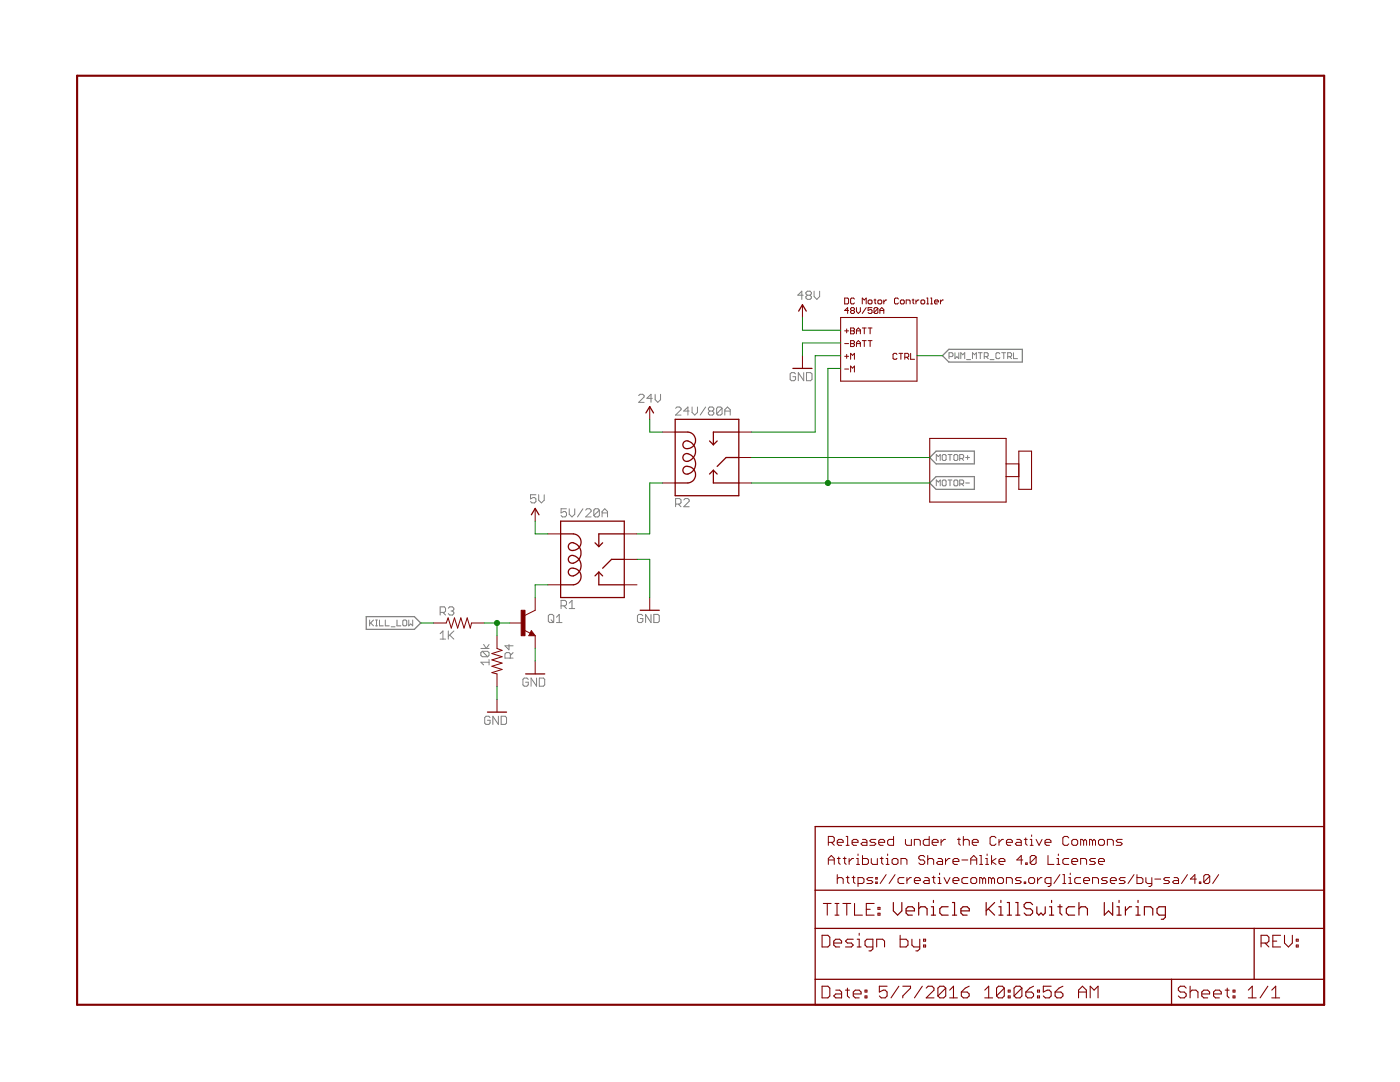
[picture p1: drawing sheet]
<?xml version="1.0" encoding="utf-8"?>
<!DOCTYPE eagle SYSTEM "eagle.dtd">
<!--
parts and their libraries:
SparkFun-Electromechanical: Licensing: Creative Commons ShareAlike 4.0 International - https://creativecommons.org/licenses/by-sa/4.0
-->
<eagle version="7.1.0">
<drawing>
<settings>
<setting alwaysvectorfont="yes"/>
<setting verticaltext="up"/>
</settings>
<grid distance="0.1" unitdist="inch" unit="inch" style="lines" multiple="1" display="no" altdistance="0.01" altunitdist="inch" altunit="inch"/>
<schematic xreflabel="%F%N/%S" xrefpart="/%S.%C%R">
<libraries>
<library name="SparkFun-Electromechanical">
<symbols>
<symbol name="RELAY-SPDT">
<wire x1="5.08" y1="7.62" x2="5.08" y2="5.08" width="0.254" layer="94"/>
<wire x1="5.08" y1="5.08" x2="5.08" y2="0" width="0.254" layer="94"/>
<wire x1="5.08" y1="0" x2="5.08" y2="-5.08" width="0.254" layer="94"/>
<wire x1="5.08" y1="-5.08" x2="5.08" y2="-7.62" width="0.254" layer="94"/>
<wire x1="5.08" y1="-7.62" x2="-7.62" y2="-7.62" width="0.254" layer="94"/>
<wire x1="-7.62" y1="-7.62" x2="-7.62" y2="-5.08" width="0.254" layer="94"/>
<wire x1="-7.62" y1="-5.08" x2="-7.62" y2="5.08" width="0.254" layer="94"/>
<wire x1="-7.62" y1="5.08" x2="-7.62" y2="7.62" width="0.254" layer="94"/>
<wire x1="-7.62" y1="7.62" x2="5.08" y2="7.62" width="0.254" layer="94"/>
<wire x1="-5.08" y1="1.778" x2="-5.08" y2="5.08" width="0.254" layer="94" curve="171.202589"/>
<wire x1="-5.08" y1="3.302" x2="-5.08" y2="1.778" width="0.254" layer="94" curve="212.527339"/>
<wire x1="-5.08" y1="-0.762" x2="-5.08" y2="3.302" width="0.254" layer="94" curve="148.582724"/>
<wire x1="-5.08" y1="0.762" x2="-5.08" y2="-0.762" width="0.254" layer="94" curve="212.527339"/>
<wire x1="-5.08" y1="-3.302" x2="-5.08" y2="0.762" width="0.254" layer="94" curve="147.477858"/>
<wire x1="-5.08" y1="-1.778" x2="-5.08" y2="-3.302" width="0.254" layer="94" curve="212.527339"/>
<wire x1="-5.08" y1="-5.08" x2="-5.08" y2="-1.778" width="0.254" layer="94" curve="171.202589"/>
<wire x1="5.08" y1="5.08" x2="0" y2="5.08" width="0.254" layer="94"/>
<wire x1="0" y1="5.08" x2="0" y2="2.54" width="0.254" layer="94"/>
<wire x1="5.08" y1="-5.08" x2="0" y2="-5.08" width="0.254" layer="94"/>
<wire x1="0" y1="-5.08" x2="0" y2="-2.54" width="0.254" layer="94"/>
<wire x1="5.08" y1="0" x2="2.54" y2="0" width="0.254" layer="94"/>
<wire x1="2.54" y1="0" x2="0.762" y2="1.778" width="0.254" layer="94"/>
<wire x1="0" y1="2.54" x2="0.762" y2="3.302" width="0.254" layer="94"/>
<wire x1="0" y1="2.54" x2="-0.762" y2="3.302" width="0.254" layer="94"/>
<wire x1="0" y1="-2.54" x2="0.762" y2="-3.302" width="0.254" layer="94"/>
<wire x1="0" y1="-2.54" x2="-0.762" y2="-3.302" width="0.254" layer="94"/>
<wire x1="-7.62" y1="5.08" x2="-5.08" y2="5.08" width="0.254" layer="94"/>
<wire x1="-7.62" y1="-5.08" x2="-5.08" y2="-5.08" width="0.254" layer="94"/>
<text x="-7.62" y="8.128" size="1.778" layer="95">&gt;Name</text>
<text x="-7.62" y="-10.16" size="1.778" layer="96">&gt;Value</text>
<pin name="COIL2" x="-10.16" y="-5.08" visible="off" length="short"/>
<pin name="MAIN" x="7.62" y="0" visible="off" length="short" rot="R180"/>
<pin name="NO" x="7.62" y="-5.08" visible="off" length="short" rot="R180"/>
<pin name="NC" x="7.62" y="5.08" visible="off" length="short" rot="R180"/>
<pin name="COIL1" x="-10.16" y="5.08" visible="off" length="short"/>
</symbol>
</symbols>
<devicesets>
<deviceset name="RELAY">
<gates>
<gate name="K$1" symbol="RELAY-SPDT" x="2.54" y="0"/>
</gates>
<devices>
<device name="PTH" package="RELAY-G5Q">
<connects>
<connect gate="K$1" pin="COIL1" pad="5"/>
<connect gate="K$1" pin="COIL2" pad="1"/>
<connect gate="K$1" pin="MAIN" pad="2"/>
<connect gate="K$1" pin="NC" pad="4"/>
<connect gate="K$1" pin="NO" pad="3"/>
</connects>
<technologies>
<technology name=""/>
</technologies>
</device>
<device name="PTH2" package="RELAY-T9A">
<connects>
<connect gate="K$1" pin="COIL1" pad="COIL1"/>
<connect gate="K$1" pin="COIL2" pad="COIL2"/>
<connect gate="K$1" pin="MAIN" pad="MAIN"/>
<connect gate="K$1" pin="NC" pad="NC"/>
<connect gate="K$1" pin="NO" pad="NO"/>
</connects>
<technologies>
<technology name=""/>
</technologies>
</device>
<device name="PTH3" package="RELAY-T9A-2">
<connects>
<connect gate="K$1" pin="COIL1" pad="COIL1"/>
<connect gate="K$1" pin="COIL2" pad="COIL2"/>
<connect gate="K$1" pin="MAIN" pad="MAIN"/>
<connect gate="K$1" pin="NC" pad="NC"/>
<connect gate="K$1" pin="NO" pad="NO"/>
</connects>
<technologies>
<technology name=""/>
</technologies>
</device>
<device name="PTH4" package="RELAY-JZC">
<connects>
<connect gate="K$1" pin="COIL1" pad="5"/>
<connect gate="K$1" pin="COIL2" pad="1"/>
<connect gate="K$1" pin="MAIN" pad="4"/>
<connect gate="K$1" pin="NC" pad="2"/>
<connect gate="K$1" pin="NO" pad="3"/>
</connects>
<technologies>
<technology name=""/>
</technologies>
</device>
<device name="PTH5" package="RELAY-T90">
<connects>
<connect gate="K$1" pin="COIL1" pad="COIL1"/>
<connect gate="K$1" pin="COIL2" pad="COIL2"/>
<connect gate="K$1" pin="MAIN" pad="MAIN"/>
<connect gate="K$1" pin="NC" pad="NC"/>
<connect gate="K$1" pin="NO" pad="NO"/>
</connects>
<technologies>
<technology name="">
<attribute name="PROD_ID" value="COMP-10736" constant="no"/>
<attribute name="VALUE" value="JQX-15F" constant="no"/>
</technology>
</technologies>
</device>
</devices>
</deviceset>
</devicesets>
</library>
<library name="SparkFun-Aesthetics">
<symbols>
<symbol name="LETTER_L">
<wire x1="0" y1="185.42" x2="248.92" y2="185.42" width="0.4064" layer="94"/>
<wire x1="248.92" y1="185.42" x2="248.92" y2="0" width="0.4064" layer="94"/>
<wire x1="0" y1="185.42" x2="0" y2="0" width="0.4064" layer="94"/>
<wire x1="0" y1="0" x2="248.92" y2="0" width="0.4064" layer="94"/>
</symbol>
<symbol name="DOCFIELD">
<wire x1="0" y1="0" x2="71.12" y2="0" width="0.254" layer="94"/>
<wire x1="101.6" y1="15.24" x2="87.63" y2="15.24" width="0.254" layer="94"/>
<wire x1="0" y1="0" x2="0" y2="5.08" width="0.254" layer="94"/>
<wire x1="0" y1="5.08" x2="71.12" y2="5.08" width="0.254" layer="94"/>
<wire x1="0" y1="5.08" x2="0" y2="15.24" width="0.254" layer="94"/>
<wire x1="101.6" y1="15.24" x2="101.6" y2="5.08" width="0.254" layer="94"/>
<wire x1="71.12" y1="5.08" x2="71.12" y2="0" width="0.254" layer="94"/>
<wire x1="71.12" y1="5.08" x2="87.63" y2="5.08" width="0.254" layer="94"/>
<wire x1="71.12" y1="0" x2="101.6" y2="0" width="0.254" layer="94"/>
<wire x1="87.63" y1="15.24" x2="87.63" y2="5.08" width="0.254" layer="94"/>
<wire x1="87.63" y1="15.24" x2="0" y2="15.24" width="0.254" layer="94"/>
<wire x1="87.63" y1="5.08" x2="101.6" y2="5.08" width="0.254" layer="94"/>
<wire x1="101.6" y1="5.08" x2="101.6" y2="0" width="0.254" layer="94"/>
<wire x1="0" y1="15.24" x2="0" y2="22.86" width="0.254" layer="94"/>
<wire x1="101.6" y1="35.56" x2="0" y2="35.56" width="0.254" layer="94"/>
<wire x1="101.6" y1="35.56" x2="101.6" y2="22.86" width="0.254" layer="94"/>
<wire x1="0" y1="22.86" x2="101.6" y2="22.86" width="0.254" layer="94"/>
<wire x1="0" y1="22.86" x2="0" y2="35.56" width="0.254" layer="94"/>
<wire x1="101.6" y1="22.86" x2="101.6" y2="15.24" width="0.254" layer="94"/>
<text x="1.27" y="1.27" size="2.54" layer="94" font="vector">Date:</text>
<text x="12.7" y="1.27" size="2.54" layer="94" font="vector">&gt;LAST_DATE_TIME</text>
<text x="72.39" y="1.27" size="2.54" layer="94" font="vector">Sheet:</text>
<text x="86.36" y="1.27" size="2.54" layer="94" font="vector">&gt;SHEET</text>
<text x="88.9" y="11.43" size="2.54" layer="94" font="vector">REV:</text>
<text x="1.524" y="17.78" size="2.54" layer="94" font="vector">TITLE:</text>
<text x="15.494" y="17.78" size="2.7432" layer="94" font="vector">&gt;DRAWING_NAME</text>
<text x="2.54" y="31.75" size="1.9304" layer="94">Released under the Creative Commons</text>
<text x="2.54" y="27.94" size="1.9304" layer="94">Attribution Share-Alike 4.0 License</text>
<text x="2.54" y="24.13" size="1.9304" layer="94"> https://creativecommons.org/licenses/by-sa/4.0/</text>
<text x="1.27" y="11.43" size="2.54" layer="94">Design by:</text>
</symbol>
<symbol name="DGND">
<wire x1="-1.905" y1="0" x2="1.905" y2="0" width="0.254" layer="94"/>
<text x="-2.54" y="-2.54" size="1.778" layer="96">&gt;VALUE</text>
<pin name="GND" x="0" y="2.54" visible="off" length="short" direction="sup" rot="R270"/>
</symbol>
<symbol name="VCC_1">
<wire x1="0.762" y1="1.27" x2="0" y2="2.54" width="0.254" layer="94"/>
<wire x1="0" y1="2.54" x2="-0.762" y2="1.27" width="0.254" layer="94"/>
<text x="-1.016" y="3.556" size="1.778" layer="96">&gt;VALUE</text>
<pin name="VCC_1" x="0" y="0" visible="off" length="short" direction="sup" rot="R90"/>
</symbol>
<symbol name="VCC_2">
<wire x1="0.762" y1="1.27" x2="0" y2="2.54" width="0.254" layer="94"/>
<wire x1="0" y1="2.54" x2="-0.762" y2="1.27" width="0.254" layer="94"/>
<text x="-1.016" y="3.556" size="1.778" layer="96">&gt;VALUE</text>
<pin name="VCC_2" x="0" y="0" visible="off" length="short" direction="sup" rot="R90"/>
</symbol>
<symbol name="VCC">
<wire x1="0.762" y1="1.27" x2="0" y2="2.54" width="0.254" layer="94"/>
<wire x1="0" y1="2.54" x2="-0.762" y2="1.27" width="0.254" layer="94"/>
<text x="-1.016" y="3.556" size="1.778" layer="96">&gt;VALUE</text>
<pin name="VCC" x="0" y="0" visible="off" length="short" direction="sup" rot="R90"/>
</symbol>
</symbols>
<devicesets>
<deviceset name="FRAME-LETTER" prefix="FRAME">
<gates>
<gate name="G$1" symbol="LETTER_L" x="0" y="0"/>
<gate name="V" symbol="DOCFIELD" x="147.32" y="0" addlevel="must"/>
</gates>
<devices>
<device name="" package="CREATIVE_COMMONS">
<technologies>
<technology name=""/>
</technologies>
</device>
<device name="NO_PACKAGE" package="DUMMY">
<technologies>
<technology name="">
<attribute name="DESIGNER" value="Nobody" constant="no"/>
<attribute name="VERSION" value="v01" constant="no"/>
</technology>
</technologies>
</device>
</devices>
</deviceset>
<deviceset name="GND" prefix="GND">
<gates>
<gate name="1" symbol="DGND" x="0" y="0"/>
</gates>
<devices>
<device name="">
<technologies>
<technology name=""/>
</technologies>
</device>
</devices>
</deviceset>
<deviceset name="VCC_1" prefix="SUPPLY">
<gates>
<gate name="G$2" symbol="VCC_1" x="0" y="0"/>
</gates>
<devices>
<device name="">
<technologies>
<technology name=""/>
</technologies>
</device>
</devices>
</deviceset>
<deviceset name="VCC_2" prefix="SUPPLY">
<gates>
<gate name="G$1" symbol="VCC_2" x="0" y="0"/>
</gates>
<devices>
<device name="">
<technologies>
<technology name=""/>
</technologies>
</device>
</devices>
</deviceset>
<deviceset name="VCC" prefix="SUPPLY">
<gates>
<gate name="G$1" symbol="VCC" x="0" y="0"/>
</gates>
<devices>
<device name="">
<technologies>
<technology name=""/>
</technologies>
</device>
</devices>
</deviceset>
</devicesets>
</library>
<library name="SparkFun-DiscreteSemi">
<symbols>
<symbol name="NPN">
<wire x1="2.54" y1="2.54" x2="0.508" y2="1.524" width="0.1524" layer="94"/>
<wire x1="1.778" y1="-1.524" x2="2.54" y2="-2.54" width="0.1524" layer="94"/>
<wire x1="2.54" y1="-2.54" x2="1.27" y2="-2.54" width="0.1524" layer="94"/>
<wire x1="1.27" y1="-2.54" x2="1.778" y2="-1.524" width="0.1524" layer="94"/>
<wire x1="1.54" y1="-2.04" x2="0.308" y2="-1.424" width="0.1524" layer="94"/>
<wire x1="1.524" y1="-2.413" x2="2.286" y2="-2.413" width="0.254" layer="94"/>
<wire x1="2.286" y1="-2.413" x2="1.778" y2="-1.778" width="0.254" layer="94"/>
<wire x1="1.778" y1="-1.778" x2="1.524" y2="-2.286" width="0.254" layer="94"/>
<wire x1="1.524" y1="-2.286" x2="1.905" y2="-2.286" width="0.254" layer="94"/>
<wire x1="1.905" y1="-2.286" x2="1.778" y2="-2.032" width="0.254" layer="94"/>
<text x="5.08" y="0" size="1.778" layer="95">&gt;NAME</text>
<text x="5.08" y="-2.54" size="1.778" layer="96">&gt;VALUE</text>
<rectangle x1="-0.254" y1="-2.54" x2="0.508" y2="2.54" layer="94"/>
<pin name="B" x="-2.54" y="0" visible="off" length="short" direction="pas" swaplevel="1"/>
<pin name="E" x="2.54" y="-5.08" visible="off" length="short" direction="pas" swaplevel="3" rot="R90"/>
<pin name="C" x="2.54" y="5.08" visible="off" length="short" direction="pas" swaplevel="2" rot="R270"/>
</symbol>
</symbols>
<devicesets>
<deviceset name="TRANSISTOR_NPN" prefix="Q" uservalue="yes">
<gates>
<gate name="G$1" symbol="NPN" x="0" y="0"/>
</gates>
<devices>
<device name="SOT23-3" package="SOT23-3">
<connects>
<connect gate="G$1" pin="B" pad="1"/>
<connect gate="G$1" pin="C" pad="3"/>
<connect gate="G$1" pin="E" pad="2"/>
</connects>
<technologies>
<technology name="">
<attribute name="PROD_ID" value="TRANS-08049" constant="no"/>
</technology>
</technologies>
</device>
<device name="TO92" package="TO-92">
<connects>
<connect gate="G$1" pin="B" pad="2"/>
<connect gate="G$1" pin="C" pad="3"/>
<connect gate="G$1" pin="E" pad="1"/>
</connects>
<technologies>
<technology name=""/>
</technologies>
</device>
<device name="SMD2" package="SOT223">
<connects>
<connect gate="G$1" pin="B" pad="1"/>
<connect gate="G$1" pin="C" pad="2"/>
<connect gate="G$1" pin="E" pad="3"/>
</connects>
<technologies>
<technology name=""/>
</technologies>
</device>
<device name="SOT89" package="SOT89">
<connects>
<connect gate="G$1" pin="B" pad="1"/>
<connect gate="G$1" pin="C" pad="2"/>
<connect gate="G$1" pin="E" pad="3"/>
</connects>
<technologies>
<technology name=""/>
</technologies>
</device>
<device name="TO-92-AMMO" package="TO-92-AMMO">
<connects>
<connect gate="G$1" pin="B" pad="2"/>
<connect gate="G$1" pin="C" pad="3"/>
<connect gate="G$1" pin="E" pad="1"/>
</connects>
<technologies>
<technology name=""/>
</technologies>
</device>
<device name="MMBT2222A" package="SOT23-3">
<connects>
<connect gate="G$1" pin="B" pad="1"/>
<connect gate="G$1" pin="C" pad="3"/>
<connect gate="G$1" pin="E" pad="2"/>
</connects>
<technologies>
<technology name="">
<attribute name="PROD_ID" value="TRANS-08049" constant="no"/>
<attribute name="VALUE" value="MMBT2222A" constant="no"/>
</technology>
</technologies>
</device>
<device name="2N3904" package="TO-92">
<connects>
<connect gate="G$1" pin="B" pad="2"/>
<connect gate="G$1" pin="C" pad="3"/>
<connect gate="G$1" pin="E" pad="1"/>
</connects>
<technologies>
<technology name="">
<attribute name="PROD_ID" value="TRANS-08447" constant="no"/>
</technology>
</technologies>
</device>
<device name="BC547" package="TO-92-AMMO">
<connects>
<connect gate="G$1" pin="B" pad="2"/>
<connect gate="G$1" pin="C" pad="1"/>
<connect gate="G$1" pin="E" pad="3"/>
</connects>
<technologies>
<technology name=""/>
</technologies>
</device>
<device name="P2N2222A" package="TO-92">
<connects>
<connect gate="G$1" pin="B" pad="2"/>
<connect gate="G$1" pin="C" pad="1"/>
<connect gate="G$1" pin="E" pad="3"/>
</connects>
<technologies>
<technology name="">
<attribute name="PROD_ID" value="TRANS-09536" constant="no"/>
</technology>
</technologies>
</device>
<device name="MPSA42" package="SOT23-3">
<connects>
<connect gate="G$1" pin="B" pad="1"/>
<connect gate="G$1" pin="C" pad="3"/>
<connect gate="G$1" pin="E" pad="2"/>
</connects>
<technologies>
<technology name="">
<attribute name="PROD_ID" value="TRANS-09116" constant="no"/>
<attribute name="VALUE" value="MPSA42" constant="no"/>
</technology>
</technologies>
</device>
<device name="MMBT5088" package="SOT23-3">
<connects>
<connect gate="G$1" pin="B" pad="1"/>
<connect gate="G$1" pin="C" pad="3"/>
<connect gate="G$1" pin="E" pad="2"/>
</connects>
<technologies>
<technology name="">
<attribute name="PROD_ID" value="TRANS-11160" constant="no"/>
<attribute name="VALUE" value="MMBT5088" constant="no"/>
</technology>
</technologies>
</device>
<device name="2N3904-EZ" package="TO-92-EZ">
<connects>
<connect gate="G$1" pin="B" pad="2"/>
<connect gate="G$1" pin="C" pad="3"/>
<connect gate="G$1" pin="E" pad="1"/>
</connects>
<technologies>
<technology name="">
<attribute name="PROD_ID" value="TRANS-08447" constant="no"/>
</technology>
</technologies>
</device>
</devices>
</deviceset>
</devicesets>
</library>
<library name="SparkFun-Resistors">
<symbols>
<symbol name="RESISTOR">
<wire x1="-2.54" y1="0" x2="-2.159" y2="1.016" width="0.1524" layer="94"/>
<wire x1="-2.159" y1="1.016" x2="-1.524" y2="-1.016" width="0.1524" layer="94"/>
<wire x1="-1.524" y1="-1.016" x2="-0.889" y2="1.016" width="0.1524" layer="94"/>
<wire x1="-0.889" y1="1.016" x2="-0.254" y2="-1.016" width="0.1524" layer="94"/>
<wire x1="-0.254" y1="-1.016" x2="0.381" y2="1.016" width="0.1524" layer="94"/>
<wire x1="0.381" y1="1.016" x2="1.016" y2="-1.016" width="0.1524" layer="94"/>
<wire x1="1.016" y1="-1.016" x2="1.651" y2="1.016" width="0.1524" layer="94"/>
<wire x1="1.651" y1="1.016" x2="2.286" y2="-1.016" width="0.1524" layer="94"/>
<wire x1="2.286" y1="-1.016" x2="2.54" y2="0" width="0.1524" layer="94"/>
<text x="-3.81" y="1.4986" size="1.778" layer="95">&gt;NAME</text>
<text x="-3.81" y="-3.302" size="1.778" layer="96">&gt;VALUE</text>
<pin name="2" x="5.08" y="0" visible="off" length="short" direction="pas" swaplevel="1" rot="R180"/>
<pin name="1" x="-5.08" y="0" visible="off" length="short" direction="pas" swaplevel="1"/>
</symbol>
</symbols>
<devicesets>
<deviceset name="1KOHM-1/4W-1%(PTH)" prefix="R" uservalue="yes">
<gates>
<gate name="G$1" symbol="RESISTOR" x="0" y="0"/>
</gates>
<devices>
<device name="" package="AXIAL-0.3">
<connects>
<connect gate="G$1" pin="1" pad="P$1"/>
<connect gate="G$1" pin="2" pad="P$2"/>
</connects>
<technologies>
<technology name="">
<attribute name="PROD_ID" value="RES-12182" constant="no"/>
<attribute name="VALUE" value="1K" constant="no"/>
</technology>
</technologies>
</device>
<device name="HORIZ-KIT" package="AXIAL-0.3EZ">
<connects>
<connect gate="G$1" pin="1" pad="P$1"/>
<connect gate="G$1" pin="2" pad="P$2"/>
</connects>
<technologies>
<technology name="">
<attribute name="PROD_ID" value="RES-12182" constant="no"/>
<attribute name="VALUE" value="1K" constant="no"/>
</technology>
</technologies>
</device>
<device name="VERT" package="AXIAL-0.1">
<connects>
<connect gate="G$1" pin="1" pad="P$1"/>
<connect gate="G$1" pin="2" pad="P$2"/>
</connects>
<technologies>
<technology name="">
<attribute name="PROD_ID" value="RES-12182" constant="no"/>
<attribute name="VALUE" value="1K" constant="no"/>
</technology>
</technologies>
</device>
<device name="VERT-KIT" package="AXIAL-0.1EZ">
<connects>
<connect gate="G$1" pin="1" pad="P$1"/>
<connect gate="G$1" pin="2" pad="P$2"/>
</connects>
<technologies>
<technology name="">
<attribute name="PROD_ID" value="RES-12182" constant="no"/>
<attribute name="VALUE" value="1K" constant="no"/>
</technology>
</technologies>
</device>
</devices>
</deviceset>
<deviceset name="10KOHM-1/4W-1%(PTH)" prefix="R" uservalue="yes">
<gates>
<gate name="G$1" symbol="RESISTOR" x="0" y="0"/>
</gates>
<devices>
<device name="HORIZ" package="AXIAL-0.3">
<connects>
<connect gate="G$1" pin="1" pad="P$1"/>
<connect gate="G$1" pin="2" pad="P$2"/>
</connects>
<technologies>
<technology name="">
<attribute name="PROD_ID" value="RES-12183" constant="no"/>
<attribute name="VALUE" value="10k" constant="no"/>
</technology>
</technologies>
</device>
<device name="HORIZ-KIT" package="AXIAL-0.3EZ">
<connects>
<connect gate="G$1" pin="1" pad="P$1"/>
<connect gate="G$1" pin="2" pad="P$2"/>
</connects>
<technologies>
<technology name="">
<attribute name="PROD_ID" value="RES-12183" constant="no"/>
<attribute name="VALUE" value="10k" constant="no"/>
</technology>
</technologies>
</device>
<device name="VERT" package="AXIAL-0.1">
<connects>
<connect gate="G$1" pin="1" pad="P$1"/>
<connect gate="G$1" pin="2" pad="P$2"/>
</connects>
<technologies>
<technology name="">
<attribute name="PROD_ID" value="RES-12183" constant="no"/>
<attribute name="VALUE" value="10k" constant="no"/>
</technology>
</technologies>
</device>
<device name="VERT-KIT" package="AXIAL-0.1EZ">
<connects>
<connect gate="G$1" pin="1" pad="P$1"/>
<connect gate="G$1" pin="2" pad="P$2"/>
</connects>
<technologies>
<technology name="">
<attribute name="PROD_ID" value="RES-12183" constant="no"/>
<attribute name="VALUE" value="10k" constant="no"/>
</technology>
</technologies>
</device>
</devices>
</deviceset>
</devicesets>
</library>
</libraries>
<attributes>
</attributes>
<variantdefs>
</variantdefs>
<classes>
<class number="0" name="default" width="0" drill="0">
</class>
</classes>
<parts>
<part name="R1" library="SparkFun-Electromechanical" deviceset="RELAY" device="PTH" value="5V/20A"/>
<part name="R2" library="SparkFun-Electromechanical" deviceset="RELAY" device="PTH" value="24V/80A"/>
<part name="FRAME1" library="SparkFun-Aesthetics" deviceset="FRAME-LETTER" device=""/>
<part name="GND1" library="SparkFun-Aesthetics" deviceset="GND" device=""/>
<part name="GND2" library="SparkFun-Aesthetics" deviceset="GND" device=""/>
<part name="SUPPLY1" library="SparkFun-Aesthetics" deviceset="VCC_1" device="" value="24V"/>
<part name="SUPPLY2" library="SparkFun-Aesthetics" deviceset="VCC_2" device="" value="5V"/>
<part name="SUPPLY3" library="SparkFun-Aesthetics" deviceset="VCC" device="" value="48V"/>
<part name="GND3" library="SparkFun-Aesthetics" deviceset="GND" device=""/>
<part name="Q1" library="SparkFun-DiscreteSemi" deviceset="TRANSISTOR_NPN" device="2N3904"/>
<part name="R3" library="SparkFun-Resistors" deviceset="1KOHM-1/4W-1%(PTH)" device="" value="1K"/>
<part name="R4" library="SparkFun-Resistors" deviceset="10KOHM-1/4W-1%(PTH)" device="HORIZ" value="10k"/>
<part name="GND4" library="SparkFun-Aesthetics" deviceset="GND" device=""/>
</parts>
<sheets>
<sheet>
<plain>
<wire x1="170.18" y1="113.03" x2="185.42" y2="113.03" width="0.2032" layer="94"/>
<wire x1="185.42" y1="113.03" x2="185.42" y2="107.95" width="0.2032" layer="94"/>
<wire x1="185.42" y1="107.95" x2="185.42" y2="105.41" width="0.2032" layer="94"/>
<wire x1="185.42" y1="105.41" x2="185.42" y2="100.33" width="0.2032" layer="94"/>
<wire x1="185.42" y1="100.33" x2="170.18" y2="100.33" width="0.2032" layer="94"/>
<wire x1="170.18" y1="100.33" x2="170.18" y2="113.03" width="0.2032" layer="94"/>
<wire x1="185.42" y1="107.95" x2="187.96" y2="107.95" width="0.2032" layer="94"/>
<wire x1="187.96" y1="107.95" x2="187.96" y2="105.41" width="0.2032" layer="94"/>
<wire x1="187.96" y1="105.41" x2="185.42" y2="105.41" width="0.2032" layer="94"/>
<wire x1="187.96" y1="110.49" x2="190.5" y2="110.49" width="0.2032" layer="94"/>
<wire x1="190.5" y1="110.49" x2="190.5" y2="102.87" width="0.2032" layer="94"/>
<wire x1="190.5" y1="102.87" x2="187.96" y2="102.87" width="0.2032" layer="94"/>
<wire x1="187.96" y1="102.87" x2="187.96" y2="110.49" width="0.2032" layer="94"/>
<wire x1="152.4" y1="137.16" x2="167.64" y2="137.16" width="0.2032" layer="94"/>
<wire x1="167.64" y1="137.16" x2="167.64" y2="124.46" width="0.2032" layer="94"/>
<wire x1="167.64" y1="124.46" x2="152.4" y2="124.46" width="0.2032" layer="94"/>
<wire x1="152.4" y1="124.46" x2="152.4" y2="137.16" width="0.2032" layer="94"/>
<text x="153.162" y="137.922" size="1.27" layer="94">DC Motor Controller
48V/50A</text>
<text x="153.162" y="126.238" size="1.27" layer="94">-M</text>
<text x="153.162" y="128.778" size="1.27" layer="94">+M</text>
<text x="153.162" y="131.318" size="1.27" layer="94">-BATT</text>
<text x="153.162" y="133.858" size="1.27" layer="94">+BATT</text>
<text x="162.814" y="128.778" size="1.27" layer="94">CTRL</text>
</plain>
<instances>
<instance part="R1" gate="K$1" x="104.14" y="88.9" rot="MR180"/>
<instance part="R2" gate="K$1" x="127" y="109.22" rot="MR180"/>
<instance part="FRAME1" gate="G$1" x="0" y="0"/>
<instance part="FRAME1" gate="V" x="147.32" y="0"/>
<instance part="GND1" gate="1" x="114.3" y="78.74"/>
<instance part="GND2" gate="1" x="91.44" y="66.04"/>
<instance part="SUPPLY1" gate="G$2" x="114.3" y="116.84" smashed="yes">
<attribute name="VALUE" x="112.014" y="120.142" size="1.778" layer="96"/>
</instance>
<instance part="SUPPLY2" gate="G$1" x="91.44" y="96.52"/>
<instance part="SUPPLY3" gate="G$1" x="144.78" y="137.16"/>
<instance part="GND3" gate="1" x="144.78" y="127"/>
<instance part="Q1" gate="G$1" x="88.9" y="76.2"/>
<instance part="R3" gate="G$1" x="76.2" y="76.2"/>
<instance part="R4" gate="G$1" x="83.82" y="68.58" rot="R270"/>
<instance part="GND4" gate="1" x="83.82" y="58.42"/>
</instances>
<busses>
</busses>
<nets>
<net name="N$1" class="0">
<segment>
<wire x1="114.3" y1="104.14" x2="114.3" y2="93.98" width="0.1524" layer="91"/>
<pinref part="R1" gate="K$1" pin="NO"/>
<wire x1="114.3" y1="93.98" x2="111.76" y2="93.98" width="0.1524" layer="91"/>
<pinref part="R2" gate="K$1" pin="COIL1"/>
<wire x1="114.3" y1="104.14" x2="116.84" y2="104.14" width="0.1524" layer="91"/>
</segment>
</net>
<net name="GND" class="0">
<segment>
<pinref part="GND1" gate="1" pin="GND"/>
<pinref part="R1" gate="K$1" pin="MAIN"/>
<wire x1="111.76" y1="88.9" x2="114.3" y2="88.9" width="0.1524" layer="91"/>
<wire x1="114.3" y1="88.9" x2="114.3" y2="81.28" width="0.1524" layer="91"/>
</segment>
<segment>
<wire x1="152.4" y1="132.08" x2="144.78" y2="132.08" width="0.1524" layer="91"/>
<wire x1="144.78" y1="132.08" x2="144.78" y2="129.54" width="0.1524" layer="91"/>
<pinref part="GND3" gate="1" pin="GND"/>
</segment>
<segment>
<pinref part="Q1" gate="G$1" pin="E"/>
<pinref part="GND2" gate="1" pin="GND"/>
<wire x1="91.44" y1="68.58" x2="91.44" y2="71.12" width="0.1524" layer="91"/>
</segment>
<segment>
<pinref part="R4" gate="G$1" pin="2"/>
<pinref part="GND4" gate="1" pin="GND"/>
<wire x1="83.82" y1="60.96" x2="83.82" y2="63.5" width="0.1524" layer="91"/>
</segment>
</net>
<net name="VCC_1" class="0">
<segment>
<wire x1="114.3" y1="114.3" x2="114.3" y2="116.84" width="0.1524" layer="91"/>
<pinref part="SUPPLY1" gate="G$2" pin="VCC_1"/>
<pinref part="R2" gate="K$1" pin="COIL2"/>
<wire x1="116.84" y1="114.3" x2="114.3" y2="114.3" width="0.1524" layer="91"/>
</segment>
</net>
<net name="MOTOR-" class="0">
<segment>
<pinref part="R2" gate="K$1" pin="NC"/>
<wire x1="134.62" y1="104.14" x2="149.86" y2="104.14" width="0.1524" layer="91"/>
<label x="170.18" y="104.14" size="1.27" layer="95" xref="yes"/>
<wire x1="149.86" y1="104.14" x2="170.18" y2="104.14" width="0.1524" layer="91"/>
<wire x1="149.86" y1="127" x2="149.86" y2="104.14" width="0.1524" layer="91"/>
<junction x="149.86" y="104.14"/>
<wire x1="149.86" y1="127" x2="152.4" y2="127" width="0.1524" layer="91"/>
</segment>
</net>
<net name="MOTOR+" class="0">
<segment>
<pinref part="R2" gate="K$1" pin="MAIN"/>
<wire x1="134.62" y1="109.22" x2="170.18" y2="109.22" width="0.1524" layer="91"/>
<label x="170.18" y="109.22" size="1.27" layer="95" xref="yes"/>
</segment>
</net>
<net name="48VFROM_CONTROLLER" class="0">
<segment>
<pinref part="R2" gate="K$1" pin="NO"/>
<wire x1="134.62" y1="114.3" x2="147.32" y2="114.3" width="0.1524" layer="91"/>
<wire x1="147.32" y1="114.3" x2="147.32" y2="129.54" width="0.1524" layer="91"/>
<wire x1="147.32" y1="129.54" x2="152.4" y2="129.54" width="0.1524" layer="91"/>
</segment>
</net>
<net name="VCC_2" class="0">
<segment>
<pinref part="R1" gate="K$1" pin="COIL2"/>
<wire x1="93.98" y1="93.98" x2="91.44" y2="93.98" width="0.1524" layer="91"/>
<wire x1="91.44" y1="93.98" x2="91.44" y2="96.52" width="0.1524" layer="91"/>
<pinref part="SUPPLY2" gate="G$1" pin="VCC_2"/>
</segment>
</net>
<net name="VCC" class="0">
<segment>
<wire x1="152.4" y1="134.62" x2="144.78" y2="134.62" width="0.1524" layer="91"/>
<wire x1="144.78" y1="134.62" x2="144.78" y2="137.16" width="0.1524" layer="91"/>
<pinref part="SUPPLY3" gate="G$1" pin="VCC"/>
</segment>
</net>
<net name="PWM_MTR_CTRL" class="0">
<segment>
<wire x1="167.64" y1="129.54" x2="172.72" y2="129.54" width="0.1524" layer="91"/>
<label x="172.72" y="129.54" size="1.27" layer="95" xref="yes"/>
</segment>
</net>
<net name="N$2" class="0">
<segment>
<pinref part="R1" gate="K$1" pin="COIL1"/>
<pinref part="Q1" gate="G$1" pin="C"/>
<wire x1="93.98" y1="83.82" x2="91.44" y2="83.82" width="0.1524" layer="91"/>
<wire x1="91.44" y1="83.82" x2="91.44" y2="81.28" width="0.1524" layer="91"/>
</segment>
</net>
<net name="N$3" class="0">
<segment>
<pinref part="Q1" gate="G$1" pin="B"/>
<pinref part="R3" gate="G$1" pin="2"/>
<wire x1="86.36" y1="76.2" x2="83.82" y2="76.2" width="0.1524" layer="91"/>
<pinref part="R4" gate="G$1" pin="1"/>
<wire x1="83.82" y1="76.2" x2="81.28" y2="76.2" width="0.1524" layer="91"/>
<wire x1="83.82" y1="73.66" x2="83.82" y2="76.2" width="0.1524" layer="91"/>
<junction x="83.82" y="76.2"/>
</segment>
</net>
<net name="KILL_LOW" class="0">
<segment>
<pinref part="R3" gate="G$1" pin="1"/>
<wire x1="71.12" y1="76.2" x2="68.58" y2="76.2" width="0.1524" layer="91"/>
<label x="68.58" y="76.2" size="1.27" layer="95" rot="R180" xref="yes"/>
</segment>
</net>
</nets>
</sheet>
</sheets>
</schematic>
</drawing>
<compatibility>
<note version="6.3" minversion="6.2.2" severity="warning">
Since Version 6.2.2 text objects can contain more than one line,
which will not be processed correctly with this version.
</note>
</compatibility>
</eagle>
